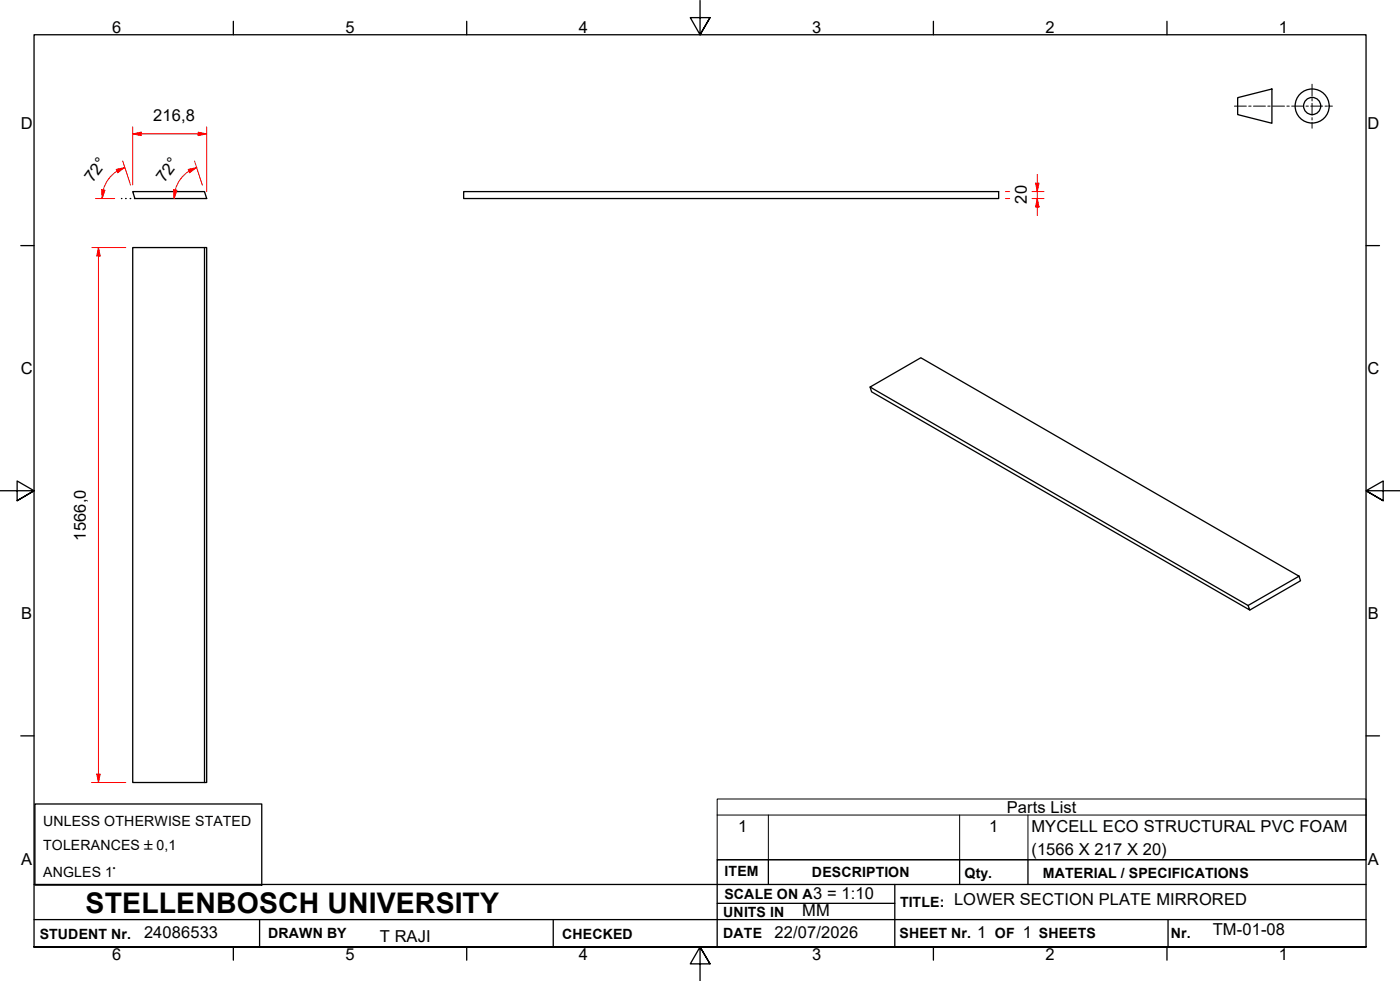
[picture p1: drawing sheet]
<svg xmlns="http://www.w3.org/2000/svg" width="410mm" height="287mm" viewBox="0 0 410 287" stroke-linecap="round" stroke-linejoin="round" font-family="sans-serif">
<!-- layer: Visible Edges(ISO) -->
<path d="M38.9 56.1h21l.6 2h-21zM135.8 56.1h156.6v2h-156.6zM38.9 72.5h21v156.6h-21zM59.9 72.5h.6v156.6h-.6M254.8 113.3l14.8-8.6 110.8 64-15 8.5zM254.8 113.3l.4 1.4 110.8 63.9-.6-1.4M380.4 168.7l.4 1.3-14.8 8.6" fill="none" stroke="#000" stroke-width=".38"/>
<!-- layer: Symbols(ISO) -->
<path d="M210 238.6v-4.7h190v4.7M210 238.6v13.1h190v-13.1M210 238.6h190M225 238.6v13.1M281 238.6v13.1M301 238.6v13.1" fill="none" stroke="#000" stroke-width=".29"/>
<!-- layer: Border_0 -->
<g fill="none" stroke="#000" stroke-width=".38">
<path d="M68.3 6.2v4M136.7 6.2v4M205 .1v10.1l-2.9-5h5.8l-2.9 5 2.9-5M273.3 6.2v4M341.7 6.2v4M6.1 71.9h3.9M400 71.9h3.9M0 143.7h10l-5-2.9v5.8l5-2.9-5 2.9M410 143.7h-10l5-2.9v5.8l-5-2.9 5 2.9M6.1 215.4h3.9M400 215.4h3.9M10 277.2v-267h390v267h-390h390"/>
<path d="M68.3 277.2v3.9M136.7 277.2v3.9M273.3 277.2v3.9M341.7 277.2v3.9M207.9 282.1l-2.9-4.9 2.9 4.9h-5.8l2.9-4.9v10"/>
</g>
<!-- layer: Sketch Geometry(ISO) -->
<g fill="none" stroke="#000" stroke-width=".38">
<path d="M362.4 28.6l10-2.6v10.1l-10-2.6zM35.6 58.1h.1M36.8 58.1h.2M38.1 58.1h.2M39.4 58.1h.1M10.2 235.3h66.4v23.8h-66.4zM10 258.9h390M225 251.7v7.2M262 258.9v18.3M281 251.7v7.2M301 251.7v7.2M400 251.7h-190v25.5"/>
<path d="M10 277.2h390M10 269.2h390M76 269.2v8M162 269.2v8M210 264.4h52M342 269.2v8"/>
<circle cx="384.2" cy="31" r="5"/>
<circle cx="384.2" cy="31" r="2.51"/>
</g>
<g fill="none" stroke="#000" stroke-width=".29">
<path d="M361.4 31.1h3.5M365.6 31.1h.7M367 31.1h3.5M371.2 31.1h.7M372.6 31.1h3.5M376.8 31.1h.7M378.2 31.1h3.5M382.4 31.1h.7M383.8 31.1h3.5M384.2 24.7v3.4M384.2 28.8v.7M384.2 30.2v3.5"/>
<path d="M384.2 34.4v.7M384.2 35.8v1.7M388 31.1h.7M389.4 31.1h.7"/>
</g>
<!-- layer: Dimensions(ISO) -->
<path d="M38.9 39.2h2.4" fill="none" stroke="#f00" stroke-width=".29"/>
<path d="M38.9 39.2l2.4-.5v1z" fill="#f00"/>
<path d="M38.9 39.2l2.4-.5v1zM58 39.2h2.5" fill="none" stroke="#f00" stroke-width=".29"/>
<path d="M58 38.7l2.5 .5-2.5 .5z" fill="#f00"/>
<path d="M38.9 37.2v16.9M41.3 39.2h16.7M58 38.7l2.5 .5-2.5 .5zM60.5 37.2v18.9M28.8 72.5v2.4" fill="none" stroke="#f00" stroke-width=".29"/>
<path d="M28.8 72.5l.5 2.4h-1z" fill="#f00"/>
<path d="M28.8 72.5l.5 2.4h-1zM28.8 226.6v2.5" fill="none" stroke="#f00" stroke-width=".29"/>
<path d="M28.3 226.6h1l-.5 2.5z" fill="#f00"/>
<path d="M303.7 53.6v2.5M26.9 72.5h9.9M28.8 74.9v151.7M26.9 229.1h9.9M28.3 226.6h1l-.5 2.5z" fill="none" stroke="#f00" stroke-width=".29"/>
<path d="M303.2 53.6h1l-.5 2.5z" fill="#f00"/>
<path d="M303.2 53.6h1l-.5 2.5zM303.7 58.1v2.5" fill="none" stroke="#f00" stroke-width=".29"/>
<path d="M303.7 58.1l.5 2.5h-1z" fill="#f00"/>
<path d="M57.6 49l-2.3 1.1M294.4 56.1h1.3M294.4 58.1h1.3M302.2 56.1h3.5M302.2 58.1h3.5M303.7 58.1l.5 2.5h-1zM303.7 51.1v2.5M303.7 56.1v2M303.7 60.6v2.5" fill="none" stroke="#f00" stroke-width=".29"/>
<path d="M55.1 49.6l2.5-.6-2.1 1.6z" fill="#f00"/>
<path d="M51.3 55.6l-.3 2.5M55.1 49.6l2.5-.6-2.1 1.6z" fill="none" stroke="#f00" stroke-width=".29"/>
<path d="M50.8 55.5l1 .2-.8 2.4z" fill="#f00"/>
<path d="M30.3 55.6l-.4 2.5M50.8 55.5l1 .2-.8 2.4zM55.3 50.1a9.6 9.6 0 0 0-4 5.5M57 47.1l2.2 7.1" fill="none" stroke="#f00" stroke-width=".29"/>
<path d="M29.8 55.5l.9 .2-.8 2.4z" fill="#f00"/>
<path d="M29.8 55.5l.9 .2-.8 2.4zM36.5 49l-2.2 1.1" fill="none" stroke="#f00" stroke-width=".29"/>
<path d="M34 49.6l2.5-.6-2 1.6z" fill="#f00"/>
<path d="M27.9 58.1h5.7M34 49.6l2.5-.6-2 1.6zM34.3 50.1a9.6 9.6 0 0 0-4.1 5.5M35.9 47.1l2.3 7.1" fill="none" stroke="#f00" stroke-width=".29"/>
<text font-size="8.3" x="25.1" y="267.2">STELLENBOSCH UNIVERSITY</text>
<g font-size="4.8">
<text x="32.8" y="9.7">6</text>
<text x="101.2" y="9.7">5</text>
<text x="169.5" y="9.7">4</text>
<text x="237.8" y="9.7">3</text>
<text x="306.1" y="9.7">2</text>
<text x="374.5" y="9.7">1</text>
<text x="44.9" y="35.5">216,8</text>
<text x="6.1" y="37.8">D</text>
<text x="400.4" y="37.8">D</text>
<text x="27.2" y="53.7" transform="rotate(-54 27.2 53.7)">72°</text>
<text x="48.2" y="53.7" transform="rotate(-54 48.2 53.7)">72°</text>
<text x="300.7" y="59.6" transform="rotate(-90 300.7 59.6)">20</text>
<text x="6.1" y="109.6">C</text>
<text x="400.4" y="109.6">C</text>
<text x="25.1" y="158.3" transform="rotate(-90 25.1 158.3)">1566,0</text>
<text x="6.2" y="181.3">B</text>
<text x="400.5" y="181.3">B</text>
<text x="294.8" y="238">Parts List</text>
<text x="216.2" y="243.6">1</text>
<text x="289.6" y="243.6">1</text>
<text x="302" y="243.7">MYCELL ECO STRUCTURAL PVC FOAM</text>
<text x="302" y="250.2">(1566 X 217 X 20)</text>
<text x="6.2" y="253.1">A</text>
<text x="400.5" y="253.1">A</text>
<text x="238.1" y="263.2">3 = 1:10</text>
<text x="234.9" y="268.2">MM</text>
<text x="279.3" y="264.9">LOWER SECTION PLATE MIRRORED</text>
<text x="42.2" y="274.5">24086533</text>
<text x="111.2" y="275.7">T RAJI</text>
<text x="226.8" y="274.5">22/07/2026</text>
<text x="286.1" y="274.5">1</text>
<text x="299.5" y="274.7">1</text>
<text x="355.1" y="273.6">TM-01-08</text>
<text x="32.8" y="281.1">6</text>
<text x="101.2" y="281.1">5</text>
<text x="169.5" y="281.1">4</text>
<text x="237.8" y="281.1">3</text>
<text x="306.1" y="281.1">2</text>
<text x="374.5" y="281.1">1</text>
</g>
<g font-size="4.1">
<text x="12.6" y="241.7">UNLESS OTHERWISE STATED</text>
<text x="12.6" y="248.7">TOLERANCES ±0,1</text>
<text x="12.6" y="256.8">ANGLES 1°</text>
<text x="212.2" y="256.5">ITEM</text>
<text x="237.7" y="256.7">DESCRIPTION</text>
<text x="282.4" y="256.9">Qty.</text>
<text x="305.4" y="256.9">MATERIAL / SPECIFICATIONS</text>
<text x="212.1" y="263">SCALE ON A</text>
<text x="211.8" y="268.4">UNITS IN</text>
<text x="263.5" y="265.6">TITLE:</text>
<text x="11.6" y="274.8">STUDENT Nr.</text>
<text x="78.5" y="274.6">DRAWN BY</text>
<text x="164.6" y="274.8">CHECKED</text>
<text x="211.8" y="274.6">DATE</text>
<text x="263.4" y="274.6">SHEET Nr.</text>
<text x="291.3" y="274.6">OF</text>
<text x="304.2" y="274.6">SHEETS</text>
<text x="342.8" y="274.5">Nr.</text>
</g>
</svg>
